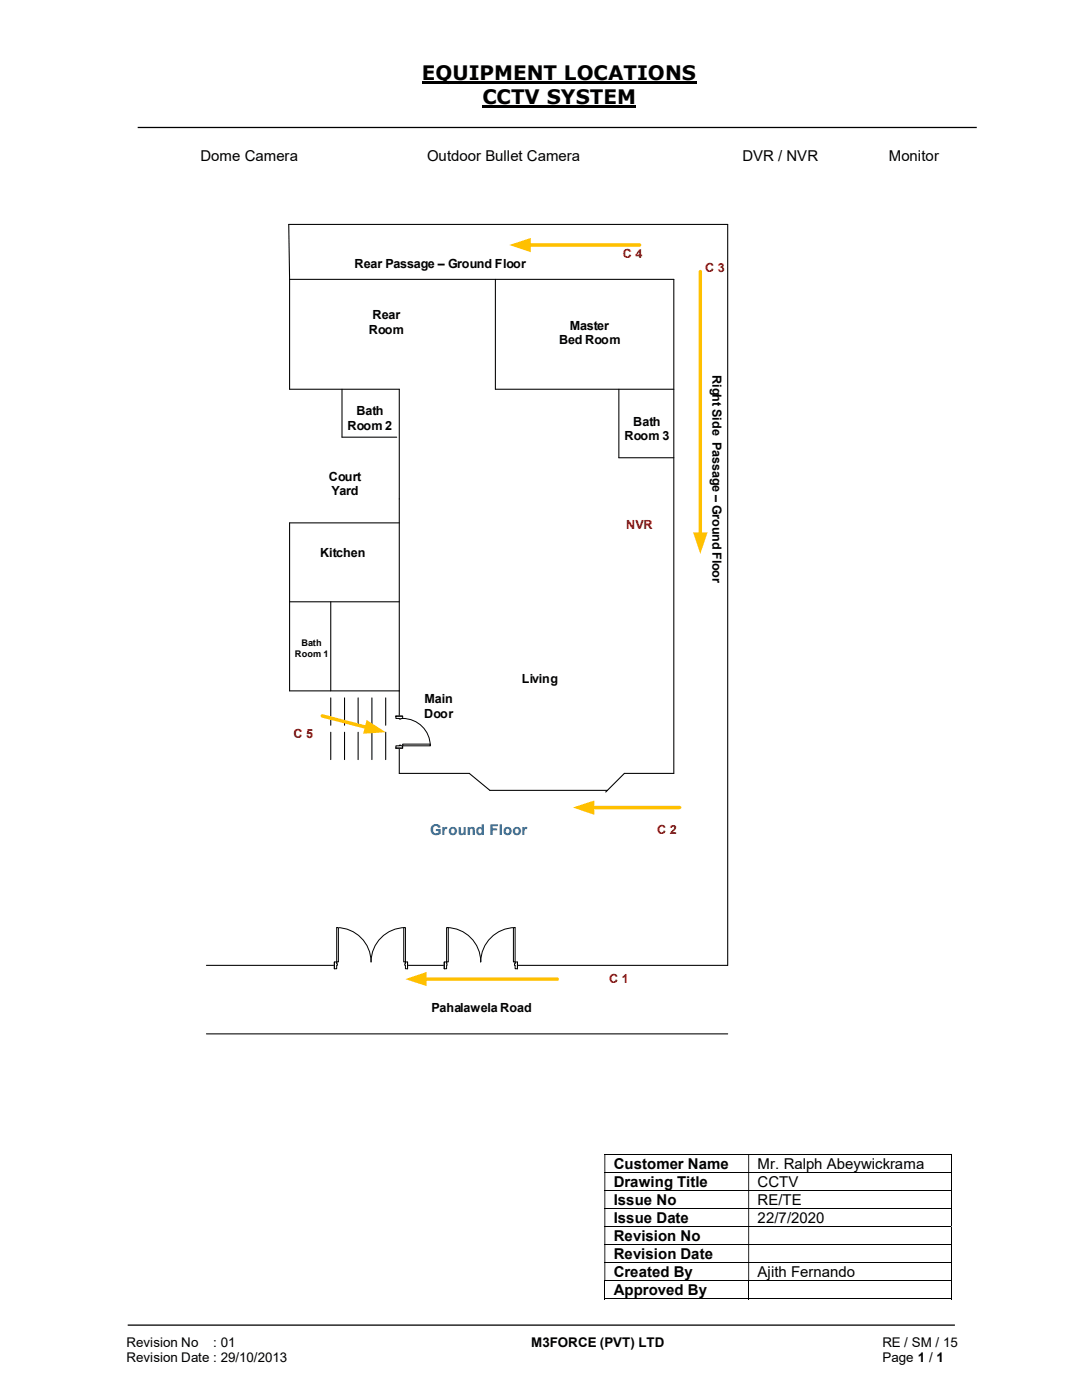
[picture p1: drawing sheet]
<svg xmlns="http://www.w3.org/2000/svg" width="216mm" height="279mm" viewBox="0 0 216 279" stroke-linecap="round" stroke-linejoin="round" font-family="sans-serif">
<path d="M84.2 16.5h54.8M96.3 21.3h30.7" fill="none" stroke="#000" stroke-width=".42"/>
<path d="M27.5 25.4h167.4M25.5 264.5h165" fill="none" stroke="#000" stroke-width=".25"/>
<g fill="none" stroke="#000" stroke-width=".2">
<path d="M120.6 230.4h69.1M120.6 234h69.1M120.6 237.6h69.1M189.8 230.5v3.4M189.8 234.1v3.4M189.8 237.7v3.4M120.6 241.2h69.1M120.6 244.8h69.1M120.6 248.4h69.1M120.6 252h69.1M120.6 255.6h69.1M120.6 259.2h28.7"/>
<path d="M120.7 255.7v3.6M149.4 255.7v3.6M149.5 259.2h40.2M189.8 241.3v3.4M189.8 244.9v3.4M189.8 248.5v3.4M189.8 252.1v3.4M189.8 255.7v3.6"/>
</g>
<g fill="#000">
<path d="M189.7 230.3h.2v.2h-.2zM120.6 230.5h.2v3.4h-.2zM149.3 230.5h.2v3.4h-.2z" fill-rule="evenodd"/>
<path d="M189.7 233.9h.2v.2h-.2zM120.6 234.1h.2v3.4h-.2zM149.3 234.1h.2v3.4h-.2z" fill-rule="evenodd"/>
<path d="M189.7 237.5h.2v.2h-.2zM120.6 237.7h.2v3.4h-.2zM149.3 237.7h.2v3.4h-.2z" fill-rule="evenodd"/>
<path d="M189.7 241.1h.2v.2h-.2zM120.6 241.3h.2v3.4h-.2zM149.3 241.3h.2v3.4h-.2z" fill-rule="evenodd"/>
<path d="M189.7 244.7h.2v.2h-.2zM120.6 244.9h.2v3.4h-.2zM149.3 244.9h.2v3.4h-.2z" fill-rule="evenodd"/>
<path d="M189.7 248.3h.2v.2h-.2zM120.6 248.5h.2v3.4h-.2zM149.3 248.5h.2v3.4h-.2z" fill-rule="evenodd"/>
<path d="M189.7 251.9h.2v.2h-.2zM120.6 252.1h.2v3.4h-.2zM149.3 252.1h.2v3.4h-.2z" fill-rule="evenodd"/>
</g>
<path d="M189.7 255.5h.2v.2h-.2zM189.7 259.1h.2v.2h-.2z" fill="#000"/>
<path d="M57.6 44.8h87.6v147.9" fill="none" stroke="#000" stroke-width=".21"/>
<path d="M84.8 195.4h26.4" fill="none" stroke="#ffc000" stroke-width=".68"/>
<path d="M80.9 195.4l4.2-1.4v2.8z" fill="#ffc000"/>
<path d="M105.6 48.9h22" fill="none" stroke="#ffc000" stroke-width=".68"/>
<path d="M101.6 48.9l4.3-1.4v2.8z" fill="#ffc000"/>
<g fill="none" stroke="#000" stroke-width=".21">
<path d="M98.8 55.8v21.9h35.7M68.2 77.7v9.5h11M123.5 77.7v13.7h11M79.7 104.4h-21.9v33.5h21.9M57.8 120.1h21.9M66 120.1v17.8M66 139.3v5.4M68.7 139.3v5.4M71.5 139.3v5.4M74.2 139.3v5.4M77 139.3v5.4M66 146.1v5.5"/>
<path d="M68.7 146.1v5.5M71.5 146.1v5.5M74.2 146.1v5.5M77 146.1v5.5M121.2 157.7h-23.5l-4.1-3.4h-13.9v-76.6h-21.9v-21.9h76.7v98.5h-9.9l-3.7 3.8"/>
</g>
<path d="M79 142.9h1.4v6.4h-1.4z" fill-rule="evenodd" fill="#fff"/>
<path d="M79 142.9h1.4v6.4h-1.4z" fill="none" stroke="#fff" stroke-width=".2"/>
<path d="M79 148.8v.5h1.3v-.5zM79 142.9h1.3v.5h-1.3z" fill-rule="evenodd" fill="#fff"/>
<path d="M79.7 148.8h-.7v.5h1.3v-.5h-.3M79.7 143.4h-.7v-.5h1.3v.5h-.3" fill="none" stroke="#000" stroke-width=".2"/>
<path d="M79.7 148.7v.1h.3v-.1zM79.7 143.4h.3v.1h-.3z" fill-rule="evenodd" fill="#fff"/>
<path d="M79 149.3h1.3M79 142.9h1.3M79.7 148.8v-.1h.3v.1M79.7 143.4v.1h.3v-.1M80.3 143.4a5.5 5.5 0 0 1 5.6 5.4" fill="none" stroke="#000" stroke-width=".2"/>
<path d="M80.3 148.5h5.6v.3h-5.6z" fill="#fff"/>
<path d="M80.3 148.5h5.6v.3h-5.6z" fill="none" stroke="#000" stroke-width=".2"/>
<path d="M57.6 44.8l.2 11M41.2 192.7h104" fill="none" stroke="#000" stroke-width=".21"/>
<path d="M66.7 191.9h14.6v1.5h-14.6z" fill="#fff"/>
<path d="M66.7 191.9h14.6v1.5h-14.6z" fill="none" stroke="#fff" stroke-width=".2"/>
<path d="M80.9 192v1.3h.4v-1.3zM66.7 192h.5v1.3h-.5z" fill-rule="evenodd" fill="#fff"/>
<path d="M67.2 192.3v-.3h-.5v1.3h.5v-.6M80.9 192.3v-.3h.4v1.3h-.4v-.6" fill="none" stroke="#000" stroke-width=".2"/>
<path d="M80.8 192.3v.4h.1v-.4zM67.2 192.3h.1v.4h-.1z" fill-rule="evenodd" fill="#fff"/>
<path d="M66.7 192v1.3M67.2 185.1a6.9 6.9 0 0 1 6.8 6.9 6.9 6.9 0 0 1 6.9-6.9M67.2 192.3h.1v.4h-.1M80.9 192.3h-.1v.4h.1M81.3 192v1.3" fill="none" stroke="#000" stroke-width=".2"/>
<path d="M67.2 185.1h.3v6.9h-.3z" fill-rule="evenodd" fill="#fff"/>
<path d="M67.2 185.1h.3v6.9h-.3z" fill="none" stroke="#000" stroke-width=".2"/>
<path d="M80.6 185.1h.3v6.9h-.3z" fill-rule="evenodd" fill="#fff"/>
<path d="M80.6 185.1h.3v6.9h-.3z" fill="none" stroke="#000" stroke-width=".2"/>
<path d="M88.6 191.9h14.7v1.5h-14.7z" fill="#fff"/>
<path d="M88.6 191.9h14.7v1.5h-14.7z" fill="none" stroke="#fff" stroke-width=".2"/>
<path d="M102.8 192v1.3h.5v-1.3zM88.6 192h.5v1.3h-.5z" fill-rule="evenodd" fill="#fff"/>
<path d="M89.1 192.3v-.3h-.5v1.3h.5v-.6M102.8 192.3v-.3h.5v1.3h-.5v-.6" fill="none" stroke="#000" stroke-width=".2"/>
<path d="M102.7 192.3v.4h.1v-.4zM89.1 192.3l.1 .4z" fill-rule="evenodd" fill="#fff"/>
<path d="M88.6 192v1.3M89.1 185.1a6.8 6.8 0 0 1 6.8 6.9 6.9 6.9 0 0 1 6.9-6.9M89.1 192.3v.4M102.8 192.3h-.1v.4h.1M103.3 192v1.3" fill="none" stroke="#000" stroke-width=".2"/>
<path d="M89.1 185.1h.4v6.9h-.4z" fill-rule="evenodd" fill="#fff"/>
<path d="M89.1 185.1h.4v6.9h-.4z" fill="none" stroke="#000" stroke-width=".2"/>
<path d="M102.4 185.1h.4v6.9h-.4z" fill-rule="evenodd" fill="#fff"/>
<path d="M102.4 185.1h.4v6.9h-.4z" fill="none" stroke="#000" stroke-width=".2"/>
<path d="M139.7 54.2v52.4" fill="none" stroke="#ffc000" stroke-width=".68"/>
<path d="M138.3 106.3h2.9l-1.5 4.2z" fill="#ffc000"/>
<path d="M118.2 161.2h17.4" fill="none" stroke="#ffc000" stroke-width=".68"/>
<path d="M114.3 161.2l4.3-1.4v2.8z" fill="#ffc000"/>
<path d="M64.3 142.9l8.9 2.3" fill="none" stroke="#ffc000" stroke-width=".68"/>
<path d="M73.2 143.7l3.8 2.4-4.5 .3z" fill="#ffc000"/>
<path d="M41.2 206.3h104" fill="none" stroke="#000" stroke-width=".21"/>
<g font-size="4">
<text x="84.2" y="16">EQUIPMENT LOCATIONS</text>
<text x="96.3" y="20.8">CCTV SYSTEM</text>
</g>
<g font-size="3">
<text x="40" y="32.1">Dome Camera</text>
<text x="85.2" y="32.1">Outdoor Bullet Camera</text>
<text x="148.1" y="32.1">DVR / NVR</text>
<text x="177.4" y="32.1">Monitor</text>
<text x="122.5" y="233.3">Customer Name</text>
<text x="151.2" y="233.3">Mr. Ralph Abeywickrama</text>
<text x="122.5" y="236.8">Drawing Title</text>
<text x="151.2" y="236.8">CCTV</text>
<text x="122.5" y="240.5">Issue No</text>
<text x="122.5" y="244.1">Issue Date</text>
<text x="151.2" y="240.5">RE/TE</text>
<text x="151.2" y="244.1">22/7/2020</text>
<text x="122.5" y="247.7">Revision No</text>
<text x="122.5" y="251.2">Revision Date</text>
<text x="122.5" y="254.8">Created By</text>
<text x="151.2" y="254.8">Ajith Fernando</text>
<text x="122.5" y="258.5">Approved By</text>
</g>
<text font-size="3" fill="#0070c0" x="85.8" y="166.6">Ground Floor</text>
<g font-size="2.7">
<text x="25.2" y="268.8">Revision No</text>
<text x="42.6" y="268.8">: 01</text>
<text x="106" y="268.8">M3FORCE (PVT) LTD</text>
<text x="176.1" y="268.8">RE / SM / 15</text>
<text x="25.2" y="271.8">Revision Date : 29/10/2013</text>
<text x="176.1" y="271.8">Page 1 / 1</text>
</g>
<g font-size="2.5">
<text x="70.7" y="53.6">Rear Passage – Ground Floor</text>
<text x="74.3" y="63.7">Rear</text>
<text x="113.7" y="65.8">Master</text>
<text x="73.6" y="66.6">Room</text>
<text x="111.6" y="68.7">Bed Room</text>
<text x="142.2" y="74.8" transform="rotate(90 142.2 74.8)">Right Side Passage – Ground Floor</text>
<text x="71.1" y="82.8">Bath</text>
<text x="69.3" y="85.8">Room 2</text>
<text x="124.6" y="87.9">Room 3</text>
<text x="126.4" y="85">Bath</text>
<text x="65.6" y="95.9">Court</text>
<text x="66.1" y="98.8">Yard</text>
<text x="63.9" y="111.1">Kitchen</text>
<text x="104.1" y="136.3">Living</text>
<text x="84.7" y="143.3">Door</text>
<text x="84.7" y="140.3">Main</text>
<text x="86.1" y="202">Pahalawela Road</text>
</g>
<g font-size="2.5" fill="#c00000">
<text x="124.3" y="51.4">C 4</text>
<text x="140.7" y="54.2">C 3</text>
<text x="125" y="105.6">NVR</text>
<text x="58.5" y="147.3">C 5</text>
<text x="131.1" y="166.5">C 2</text>
<text x="121.5" y="196.3">C 1</text>
</g>
<g font-size="1.8">
<text x="58.8" y="131.1">Room 1</text>
<text x="60.2" y="128.9">Bath</text>
</g>
</svg>
